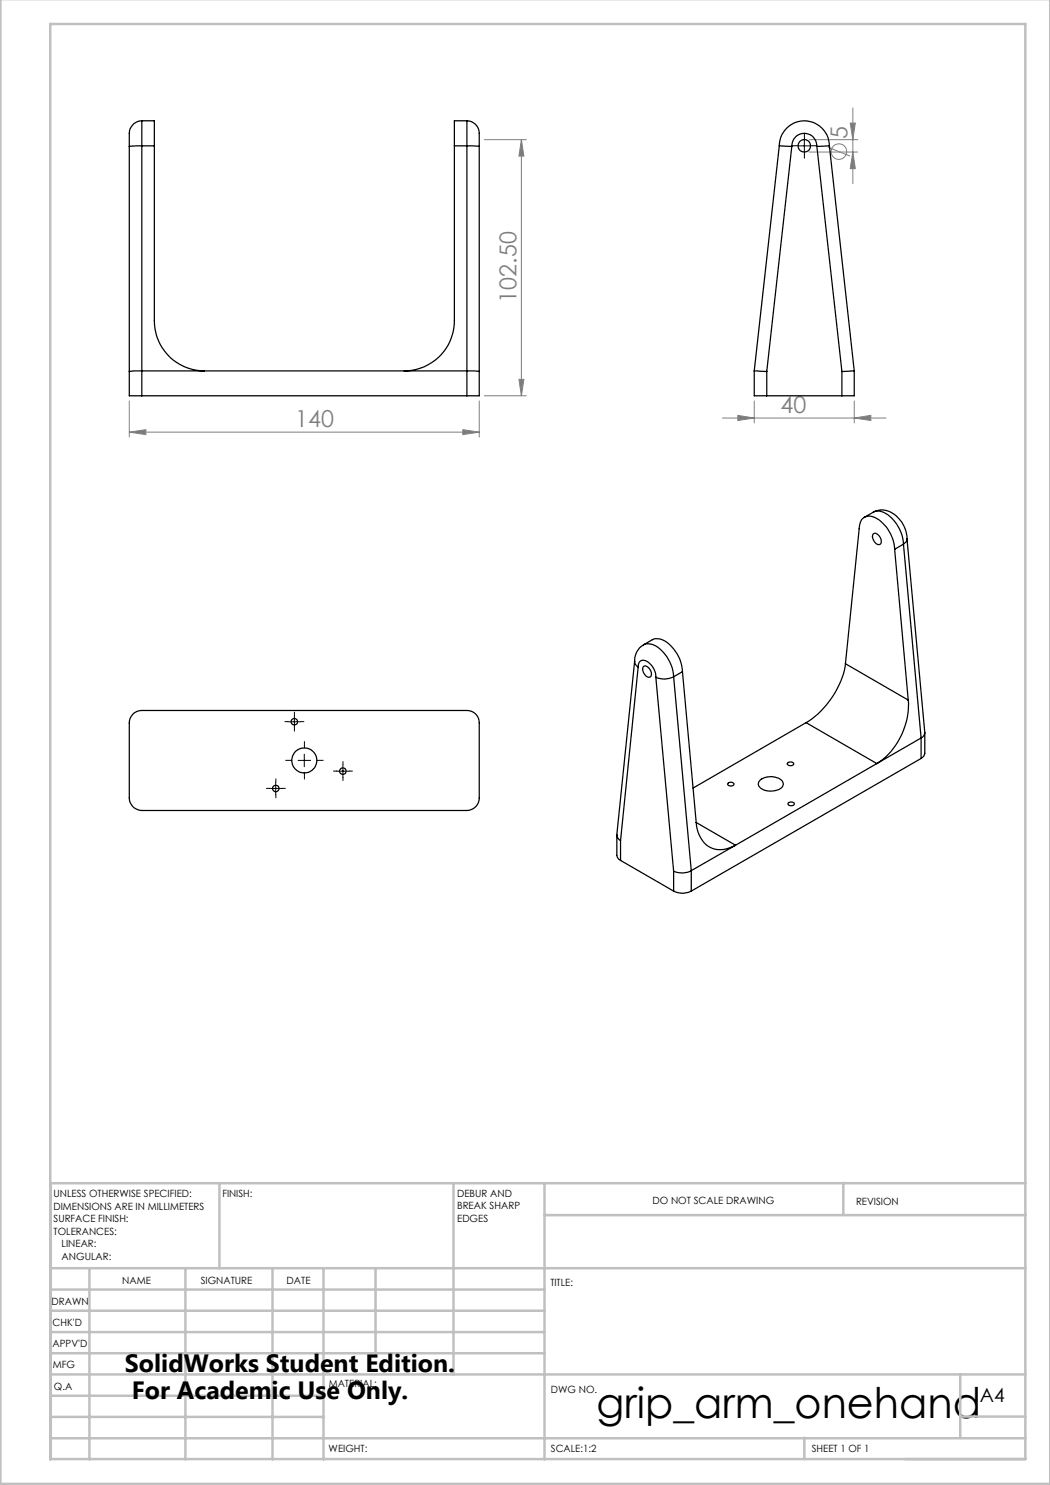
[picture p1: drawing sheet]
<svg xmlns="http://www.w3.org/2000/svg" width="210mm" height="297mm" viewBox="0 0 210 297" stroke-linecap="round" stroke-linejoin="round" font-family="sans-serif">
<g fill="none" stroke="#808080" stroke-width=".2">
<path d="M96.9 27.9h8.4M104.3 27.9l.5 3.3h-1zM104.3 27.9v51.3M161.9 27.9h9.7M161.9 30.4h9.7M165.6 29.4l4.4 1.8M170 24.6h1.1l-.5 3.3zM170.6 30.4l.5 3.3h-1.1zM170.6 21.6v15.2M96.9 79.2h8.4M103.8 75.9h1l-.5 3.3zM25.9 86.4l3.3-.5v1z"/>
<path d="M25.9 80.2v7.2M25.9 86.4h69.9M92.6 85.9l3.2 .5-3.2 .5zM95.8 80.2v7.2M144.5 83.6h32.7M147.6 83.1l3.2 .5-3.2 .5zM150.8 80.2v4.4M170.9 83.6l3.3-.5v1zM170.9 80.2v4.4"/>
<circle cx="167.8" cy="30.3" r="1.55"/>
</g>
<g fill="none" stroke="#000" stroke-width=".2" stroke-dasharray="15.2 1.3 1.3 1.3">
<path d="M159.6 29.2h-1.2M160.9 27.9v-1.2M160.9 30.4v1.3M162.1 29.2h1.3M53.9 157.7h-.6M55.2 156.4v-.6M55.2 158.9v.7M56.4 157.7h.7M57.6 144.3h-.6M58.4 152.1h-1.3M58.9 143.1v-.7M58.9 145.6v.6"/>
<path d="M60.1 144.3h.7M60.9 149.6v-1.3M60.9 154.6v1.2M63.4 152.1h1.2M67.3 154.2h-.6M68.6 153v-.7M68.6 155.5v.6M69.8 154.2h.7"/>
</g>
<path d="M159.6 29.2h2.5M160.9 27.9v2.5M53.9 157.7h2.5M55.1 156.5v2.5M57.6 144.4h2.5M58.9 143.1v2.5M59.6 152.1h2.5M60.9 150.8v2.5M67.3 154.2h2.5M68.6 153v2.5" fill="none" stroke="#000" stroke-width=".2"/>
<g fill="none" stroke="#c0c0c0" stroke-width=".5">
<path d="M.1 -.1v296.9h209.9v-296.9M10.1 4.8h195v287h-195zM43.9 236.6v17M90.7 236.6v38.3M108.9 236.6v55.3M168.7 236.6v6.3M205.1 236.6h-195v55.3M10.1 253.6h195M10.1 257.9h98.8M17.9 253.6v38.3M37.1 253.6v38.3M54.5 253.6v38.3"/>
<path d="M64.7 253.6v38.3M75.1 253.6v17M108.9 243h96.2M10.1 270.6h98.8M10.1 266.4h98.8M10.1 262.1h98.8M10.1 279.1h54.6M10.1 274.9h195M192.1 274.8v12.7M10.1 287.7h195M10.1 283.4h54.6M160.9 287.5v4.3"/>
<path d="M192.1 283.3h13"/>
</g>
<g fill="#808080">
<path d="M92.6 85.9l3.2 .5-3.2 .5zM25.9 86.4l3.3-.5v1z"/>
<path d="M147.6 83.1l3.2 .5-3.2 .5zM170.9 83.6l3.3-.5v1z"/>
<path d="M104.3 27.9l.5 3.3h-1zM103.8 75.9h1l-.5 3.3zM170 24.6h1.1l-.5 3.3zM170.6 30.4l.5 3.3h-1.1z"/>
</g>
<g fill="none" stroke="#000" stroke-width=".25">
<path d="M25.9 29.3v49.9h2.5M28.4 24.2a2.69 2.69 0 0 0-2.5 3.2v1.9M28.4 29.2l-2.5 .1M28.4 24.2h2.5v5M28.4 24.2v5M28.4 29.2v50M28.4 29.2h2.5M30.9 29.2v35a10 10 0 0 0 10 10M90.9 29.2v35a10 10 0 0 1-10 10M90.9 29.2h2.5M93.4 24.2a2.7 2.7 0 0 1 2.4 3.2v1.9M93.4 29.2l2.4 .1"/>
<path d="M93.4 24.2h-2.5v5M93.4 24.2v5M93.4 29.2v50M95.8 29.3v49.9h-2.4M155.9 29.2a5 5 0 0 1 5-5 5 5 0 0 1 5 5M155.9 29.2l2.5 .1M155.9 29.2l-5.1 45M158.4 29.3a2.51 2.51 0 0 1 2.5-2.6 2.51 2.51 0 0 1 2.5 2.6M158.4 29.3l-5 45M163.4 29.3l5 45M165.9 29.2l-2.5 .1M165.9 29.2l5 45"/>
<path d="M25.9 74.3l.8-.1h68.3l.8 .1M28.4 79.2h65M150.8 74.2l2.6 .1M150.8 74.2v5h2.6M153.4 79.2h15M153.4 74.3v4.9M168.4 74.3v4.9M170.9 74.2l-2.5 .1M170.9 74.2v5h-2.5M174.7 102.4a4.1 4.1 0 0 1 5.2 1.5 5.5 5.5 0 0 1 1.4 4.3l-.6 .6M174.7 102.4a3.3 3.3 0 0 1 3.6 1.2 8 8 0 0 1 2.4 5.2M174.7 102.4l-1.8 1.1"/>
<path d="M174.7 106.7a1.38 1.38 0 0 1 1.5 1.6 .58 .58 0 0 1-.3 .6 .58 .58 0 0 1-.7-.2 1.59 1.59 0 0 1-.5-2zM178.9 109.9a7.5 7.5 0 0 0-4.3-6.5 1.96 1.96 0 0 0-2.7 1.9l-2.8 27.4M178.9 109.9l2.7 30.1M180.7 108.8l-1.8 1.1M180.7 108.8l3.5 38.8M181.4 107.8l3.6 38.7-.3 .7-.5 .4M126.9 132.2l-3.5 34.7 .2 .8 .5 .4M127.6 133.4a1.15 1.15 0 0 1 .7-1.3 1.15 1.15 0 0 1 1.4 .4 3.8 3.8 0 0 1 1.5 2.9M127.6 133.4l-3.5 34.7M128.7 129a3.4 3.4 0 0 0-1.6 3.9l.5 .5M128.7 129l1.8-1.1a3.3 3.3 0 0 1 3.6 1.2 8 8 0 0 1 2.4 5.2M128.7 129a3.3 3.3 0 0 1 3.7 1.1 8 8 0 0 1 2.3 5.3"/>
<path d="M128.7 133.3a1.38 1.38 0 0 1 1.6 1.5 .63 .63 0 0 1-.5 .7 .63 .63 0 0 1-.8-.5 1.41 1.41 0 0 1-.3-1.7zM131.2 135.4l3.5 38.8M134.7 135.4a4 4 0 0 1-3.5 0M134.7 135.4l3.6 38.7M136.5 134.3l-1.8 1.1M136.5 134.3l2.7 30.2M169.1 132.7a17.3 17.3 0 0 1-7.9 11.8M169.1 132.7l12.5 7.3M26.7 142.7l.8-.5 .9-.1h65a2.45 2.45 0 0 1 2.4 2.5v15a2.5 2.5 0 0 1-2.4 2.5h-65a2.51 2.51 0 0 1-2.5-2.5v-15a2.44 2.44 0 0 1 .8-1.9zM145.7 156.6a.63 .63 0 0 1 .7-.2 .63 .63 0 0 1 .4 .6 .76 .76 0 0 1-1.3-.2zM152.1 155.9a3.4 3.4 0 0 1 4.5 .5 1.22 1.22 0 0 1-1.1 1.6 3.1 3.1 0 0 1-3.8-.9l.1-.8zM157.5 152.6a.77 .77 0 0 1 1.2 .2 .76 .76 0 0 1-1.3-.1z"/>
<path d="M161.2 144.5l14.2 8.2M161.2 144.5l-22.6 13.1M175.4 152.7l-28.3 16.3M181.6 140a14.2 14.2 0 0 1-6.2 12.7M184.2 147.6l-8.8 5.1M184.2 147.6v4.1M184.2 151.7l-45.9 26.5M185 146.6v4.1l-.3 .6-.5 .4M123.4 167v4.1l.2 .6 .5 .4M124.1 168.1v4M124.1 172.1l10.6 6.1M134.7 178.2a3.8 3.8 0 0 0 3.6 0"/>
<path d="M134.7 174.2v4M138.3 174.1a3.9 3.9 0 0 1-3.6 .1M138.3 174.1v4.1M139.2 164.5a5.5 5.5 0 0 0 3.9 5.4h1.6l2.4-.9M139.2 164.5l7.9 4.5M147.1 169l-8.8 5.1M157.7 160.6a.84 .84 0 0 1 1.2 .1 .68 .68 0 0 1-.7 .5 .68 .68 0 0 1-.6-.5z"/>
<circle cx="160.9" cy="29.2" r="1.25"/>
<circle cx="55.2" cy="157.7" r=".65"/>
<circle cx="58.9" cy="144.3" r=".64"/>
<circle cx="60.9" cy="152.1" r="2.5"/>
<circle cx="68.6" cy="154.2" r=".64"/>
</g>
<text font-size="8.5" x="119.3" y="283.5">grip_arm_onehand</text>
<g font-size="5">
<text x="25" y="274.4">SolidWorks Student Edition.</text>
<text x="26.4" y="279.9">For Academic Use Only.</text>
</g>
<g font-size="4.7" fill="#808080">
<text x="169.5" y="27.7" transform="rotate(-90 169.5 27.7)">5</text>
<text x="103.3" y="60.5" transform="rotate(-90 103.3 60.5)">102.50</text>
<text x="156.1" y="82.6">40</text>
<text x="59" y="85.4">140</text>
</g>
<text font-size="3.9" x="196" y="280.4">A4</text>
<g font-size="2">
<text x="10.7" y="239.5">UNLESS OTHERWISE SPECIFIED:</text>
<text x="44.5" y="239.5">FINISH:</text>
<text x="91.4" y="239.4">DEBUR AND</text>
<text x="10.7" y="242">DIMENSIONS ARE IN MILLIMETERS</text>
<text x="10.7" y="244.5">SURFACE FINISH:</text>
<text x="91.4" y="241.9">BREAK SHARP</text>
<text x="91.4" y="244.4">EDGES</text>
<text x="130.5" y="240.8">DO NOT SCALE DRAWING</text>
<text x="171.2" y="241">REVISION</text>
<text x="10.7" y="247">TOLERANCES:</text>
<text x="12.3" y="249.5">LINEAR:</text>
<text x="12.3" y="252">ANGULAR:</text>
<text x="24.4" y="256.9">NAME</text>
<text x="40.1" y="256.8">SIGNATURE</text>
<text x="57.3" y="256.8">DATE</text>
<text x="110.1" y="257.1">TITLE:</text>
<text x="10.3" y="260.9">DRAWN</text>
<text x="10.5" y="269.3">APPV'D</text>
<text x="10.5" y="265.2">CHK'D</text>
<text x="10.6" y="273.6">MFG</text>
<text x="10.8" y="278">Q.A</text>
<text x="65.8" y="277.4">MATERIAL:</text>
<text x="110.2" y="278.5">DWG NO.</text>
<text x="65.7" y="290.4">WEIGHT:</text>
<text x="110.2" y="290.5">SCALE:1:2</text>
<text x="162.4" y="290.4">SHEET 1 OF 1</text>
</g>
</svg>
